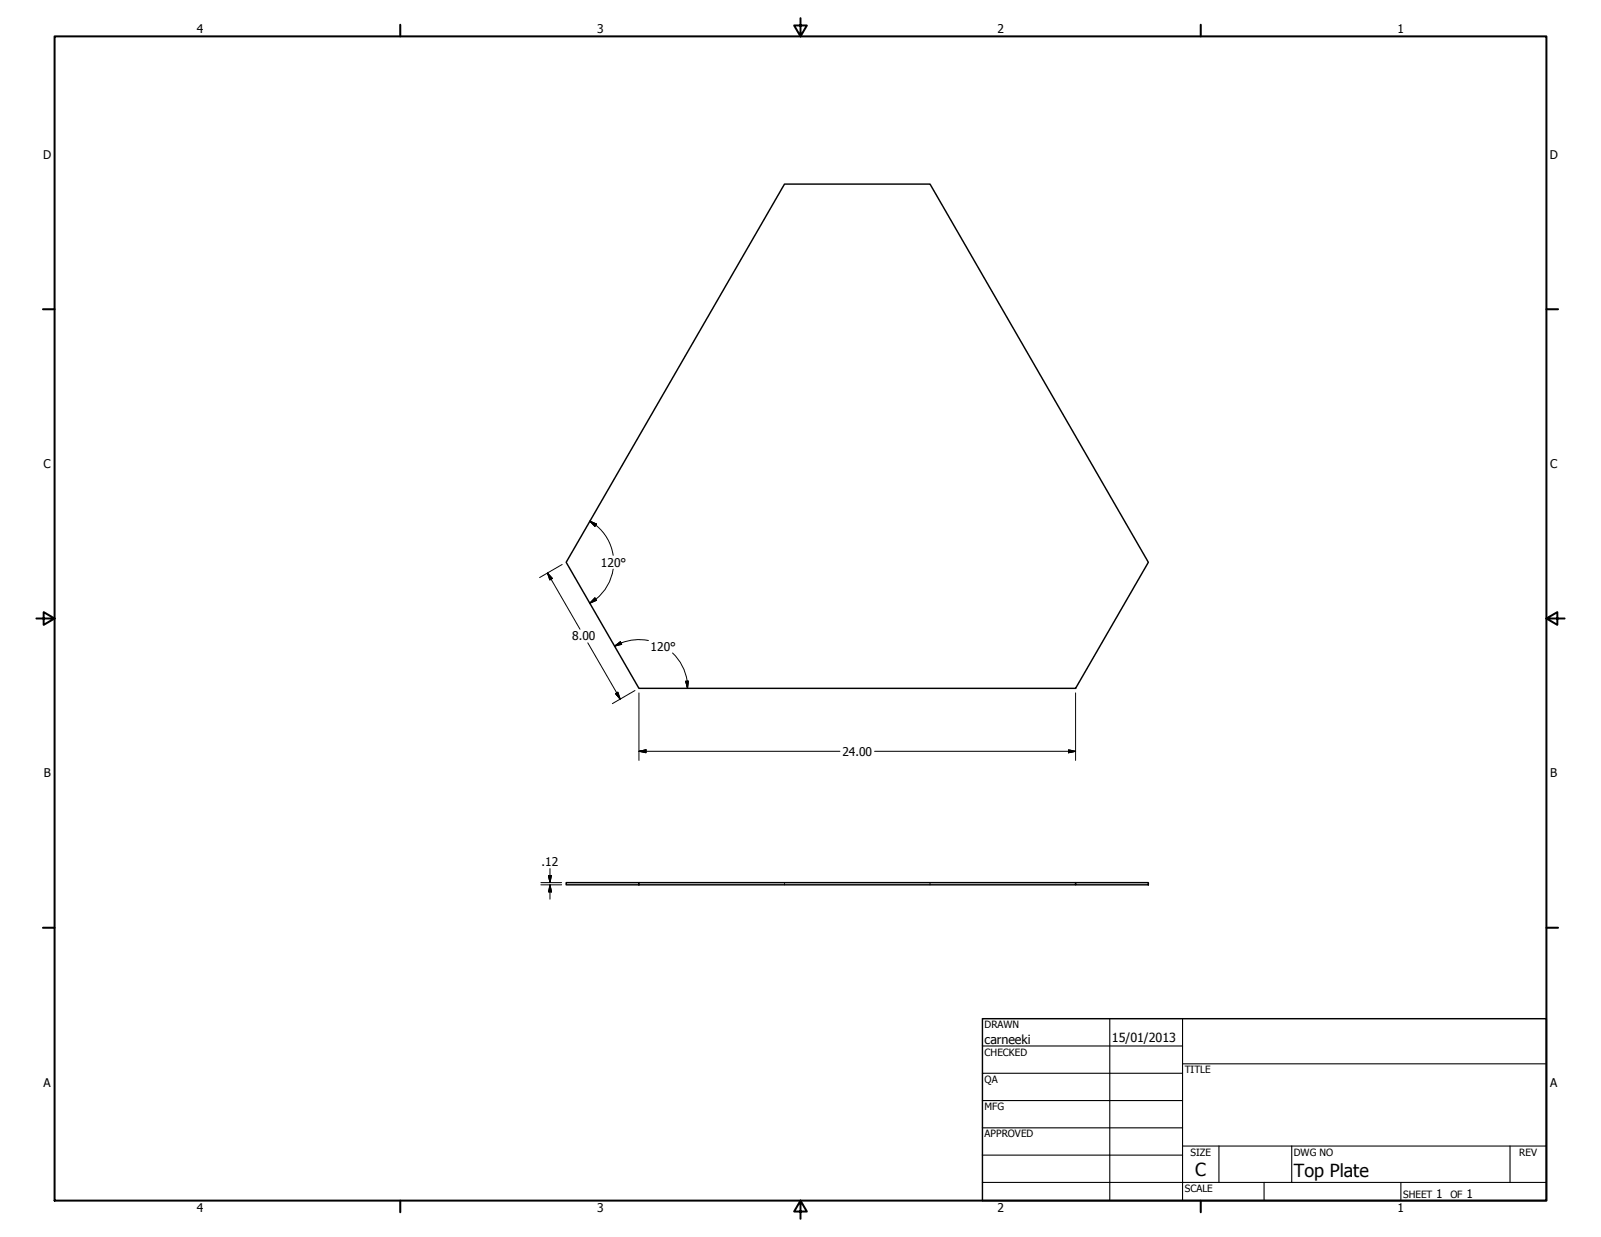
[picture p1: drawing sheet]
<svg xmlns="http://www.w3.org/2000/svg" width="559mm" height="432mm" viewBox="0 0 559 432" stroke-linecap="round" stroke-linejoin="round" font-family="sans-serif">
<!-- layer: Visible (ANSI) -->
<path d="M273.8 64.3h50.8l76.2 132-25.4 44h-152.4l-25.4-44zM197.6 308.1h25.4v.8h-25.4zM223 308.1h152.4M223 308.9h152.4M375.4 308.1h25.4v.8h-25.4z" fill="none" stroke="#000" stroke-width=".51"/>
<!-- layer: Hidden (ANSI) -->
<path d="M273.8 308.1v.3M273.8 308.6v.3M324.6 308.1v.3M324.6 308.6v.3" fill="none" stroke="#000" stroke-width=".38"/>
<!-- layer: Border (ANSI) -->
<g fill="none" stroke="#000" stroke-width=".7">
<path d="M19 12.7h520.8v406.4h-520.8zM139.7 8.6v4.1M279.4 6.3v6.4l-2.2-3.8h4.4l-2.2 3.8M419.1 8.6v4.1M15 107.9h4M539.8 107.9h4M12.7 215.9h6.3l-3.8-2.2v4.4l3.8-2.2M539.8 215.9l3.8 2.2v-4.4l-3.8 2.2h6.3M15 323.8h4M539.8 323.8h4M139.7 419.1v4.1M279.4 419.1l2.2 3.8h-4.4l2.2-3.8v6.3"/>
<path d="M419.1 419.1v4.1"/>
</g>
<!-- layer: Title (ANSI) -->
<g fill="none" stroke="#000" stroke-width=".38">
<path d="M387.3 355.6v63.5M412.7 355.6v63.5M342.9 365.1h69.8M342.9 374.6h69.8M412.7 371.3h127.1M342.9 384.2h69.8M342.9 393.7h69.8M342.9 412.7h196.9M342.9 403.2h69.8M412.7 400h127.1M425.4 400v12.7M441.2 412.7v6.4"/>
<path d="M450.8 400v12.7M488.9 412.7v6.4M527 400v12.7"/>
</g>
<path d="M342.9 355.6h196.9v63.5h-196.9z" fill="none" stroke="#000" stroke-width=".51"/>
<!-- layer: Dimension (ANSI) -->
<g fill="none" stroke="#000" stroke-width=".35">
<path d="M196.2 197l-7.9 4.6M205.9 181.9l2.3 1-.6 .9zM205.9 181.9l2.1 1.5M208 183.3a16.5 16.5 0 0 1 6 10.6M214 198.6a16.4 16.4 0 0 1-8.1 12M191.1 200l1.7 1.9-.9 .5zM191.1 200l11.3 19.6M207.6 208.7l.6 .8-2.3 1.1zM205.2 224.4l11.3 19.6M214.5 225.6l2-1.6 .5 .9zM216.8 224.5l-2.3 1.1M226.3 223.6a17 17 0 0 0-9.5 .9"/>
<path d="M234.7 227.9a16.6 16.6 0 0 1 5.3 12.4M239.3 237.8l1-.1-.3 2.6zM214.8 242.1l.8-.5 .9 2.4zM221.6 241l-7.9 4.6M223 241.9v23.5M375.4 241.9v23.5M223 262.3l2.5-.6v1.1zM223 262.3h70.2M305.2 262.3h70.2M372.9 261.7l2.5 .6-2.5 .5zM188.8 308.1h7.2M188.8 308.9h7.2"/>
<path d="M191.5 305.6h1l-.5 2.5zM192 308.9l.5 2.4h-1zM192 303.2v4.9M192 308.9v5"/>
</g>
<g fill="#000" stroke="#000" stroke-width=".35">
<path d="M205.9 181.9l2.3 1zM205.9 181.9l2.3 1-.6 .9zM191.1 200l1.7 1.9zM191.1 200l1.7 1.9-.9 .5zM207.6 208.7l-1.7 1.9zM207.6 208.7l.6 .8-2.3 1.1zM214.5 225.6l2-1.6zM214.5 225.6l2-1.6 .5 .9zM239.3 237.8l.7 2.5zM239.3 237.8l1-.1-.3 2.6zM214.8 242.1l1.7 1.9zM214.8 242.1l.8-.5 .9 2.4z"/>
<path d="M223 262.3l2.5-.6zM223 262.3l2.5-.6v1.1zM372.9 262.8l2.5-.5zM372.9 261.7l2.5 .6-2.5 .5zM191.5 305.6l.5 2.5zM191.5 305.6h1l-.5 2.5zM192 308.9l.5 2.4zM192 308.9l.5 2.4h-1z"/>
</g>
<g font-size="6.3">
<text x="417.2" y="410.6">C</text>
<text x="451.6" y="410.7">Top Plate</text>
</g>
<g font-size="4.4">
<text x="343.7" y="364.3">carneeki</text>
<text x="388.1" y="363.7">15/01/2013</text>
</g>
<g font-size="4.2">
<text x="68.7" y="11.7">4</text>
<text x="208.4" y="11.7">3</text>
<text x="348.1" y="11.7">2</text>
<text x="487.8" y="11.7">1</text>
<text x="15.1" y="55.5">D</text>
<text x="540.9" y="55.5">D</text>
<text x="15.2" y="163.4">C</text>
<text x="541" y="163.4">C</text>
<text x="209.7" y="197.8">120°</text>
<text x="199.7" y="223.5">8.00</text>
<text x="227.1" y="227.1">120°</text>
<text x="294" y="263.8">24.00</text>
<text x="15.3" y="271.4">B</text>
<text x="541.1" y="271.4">B</text>
<text x="189" y="302.5">.12</text>
<text x="15.2" y="379.3">A</text>
<text x="541" y="379.3">A</text>
<text x="501.3" y="418.3">1</text>
<text x="511.8" y="418.3">1</text>
<text x="68.7" y="423.2">4</text>
<text x="208.4" y="423.2">3</text>
<text x="348.1" y="423.2">2</text>
<text x="487.8" y="423.2">1</text>
</g>
<g font-size="3.5">
<text x="343.7" y="358.9">DRAWN</text>
<text x="343.7" y="368.5">CHECKED</text>
<text x="413.5" y="374.6">TITLE</text>
<text x="343.7" y="378">QA</text>
<text x="343.7" y="387.5">MFG</text>
<text x="343.7" y="397.1">APPROVED</text>
<text x="415.5" y="403.4">SIZE</text>
<text x="451.6" y="403.4">DWG NO</text>
<text x="530.3" y="403.4">REV</text>
<text x="413.5" y="416.1">SCALE</text>
<text x="489.7" y="418.3">SHEET</text>
<text x="506.2" y="418.3">OF</text>
</g>
</svg>
